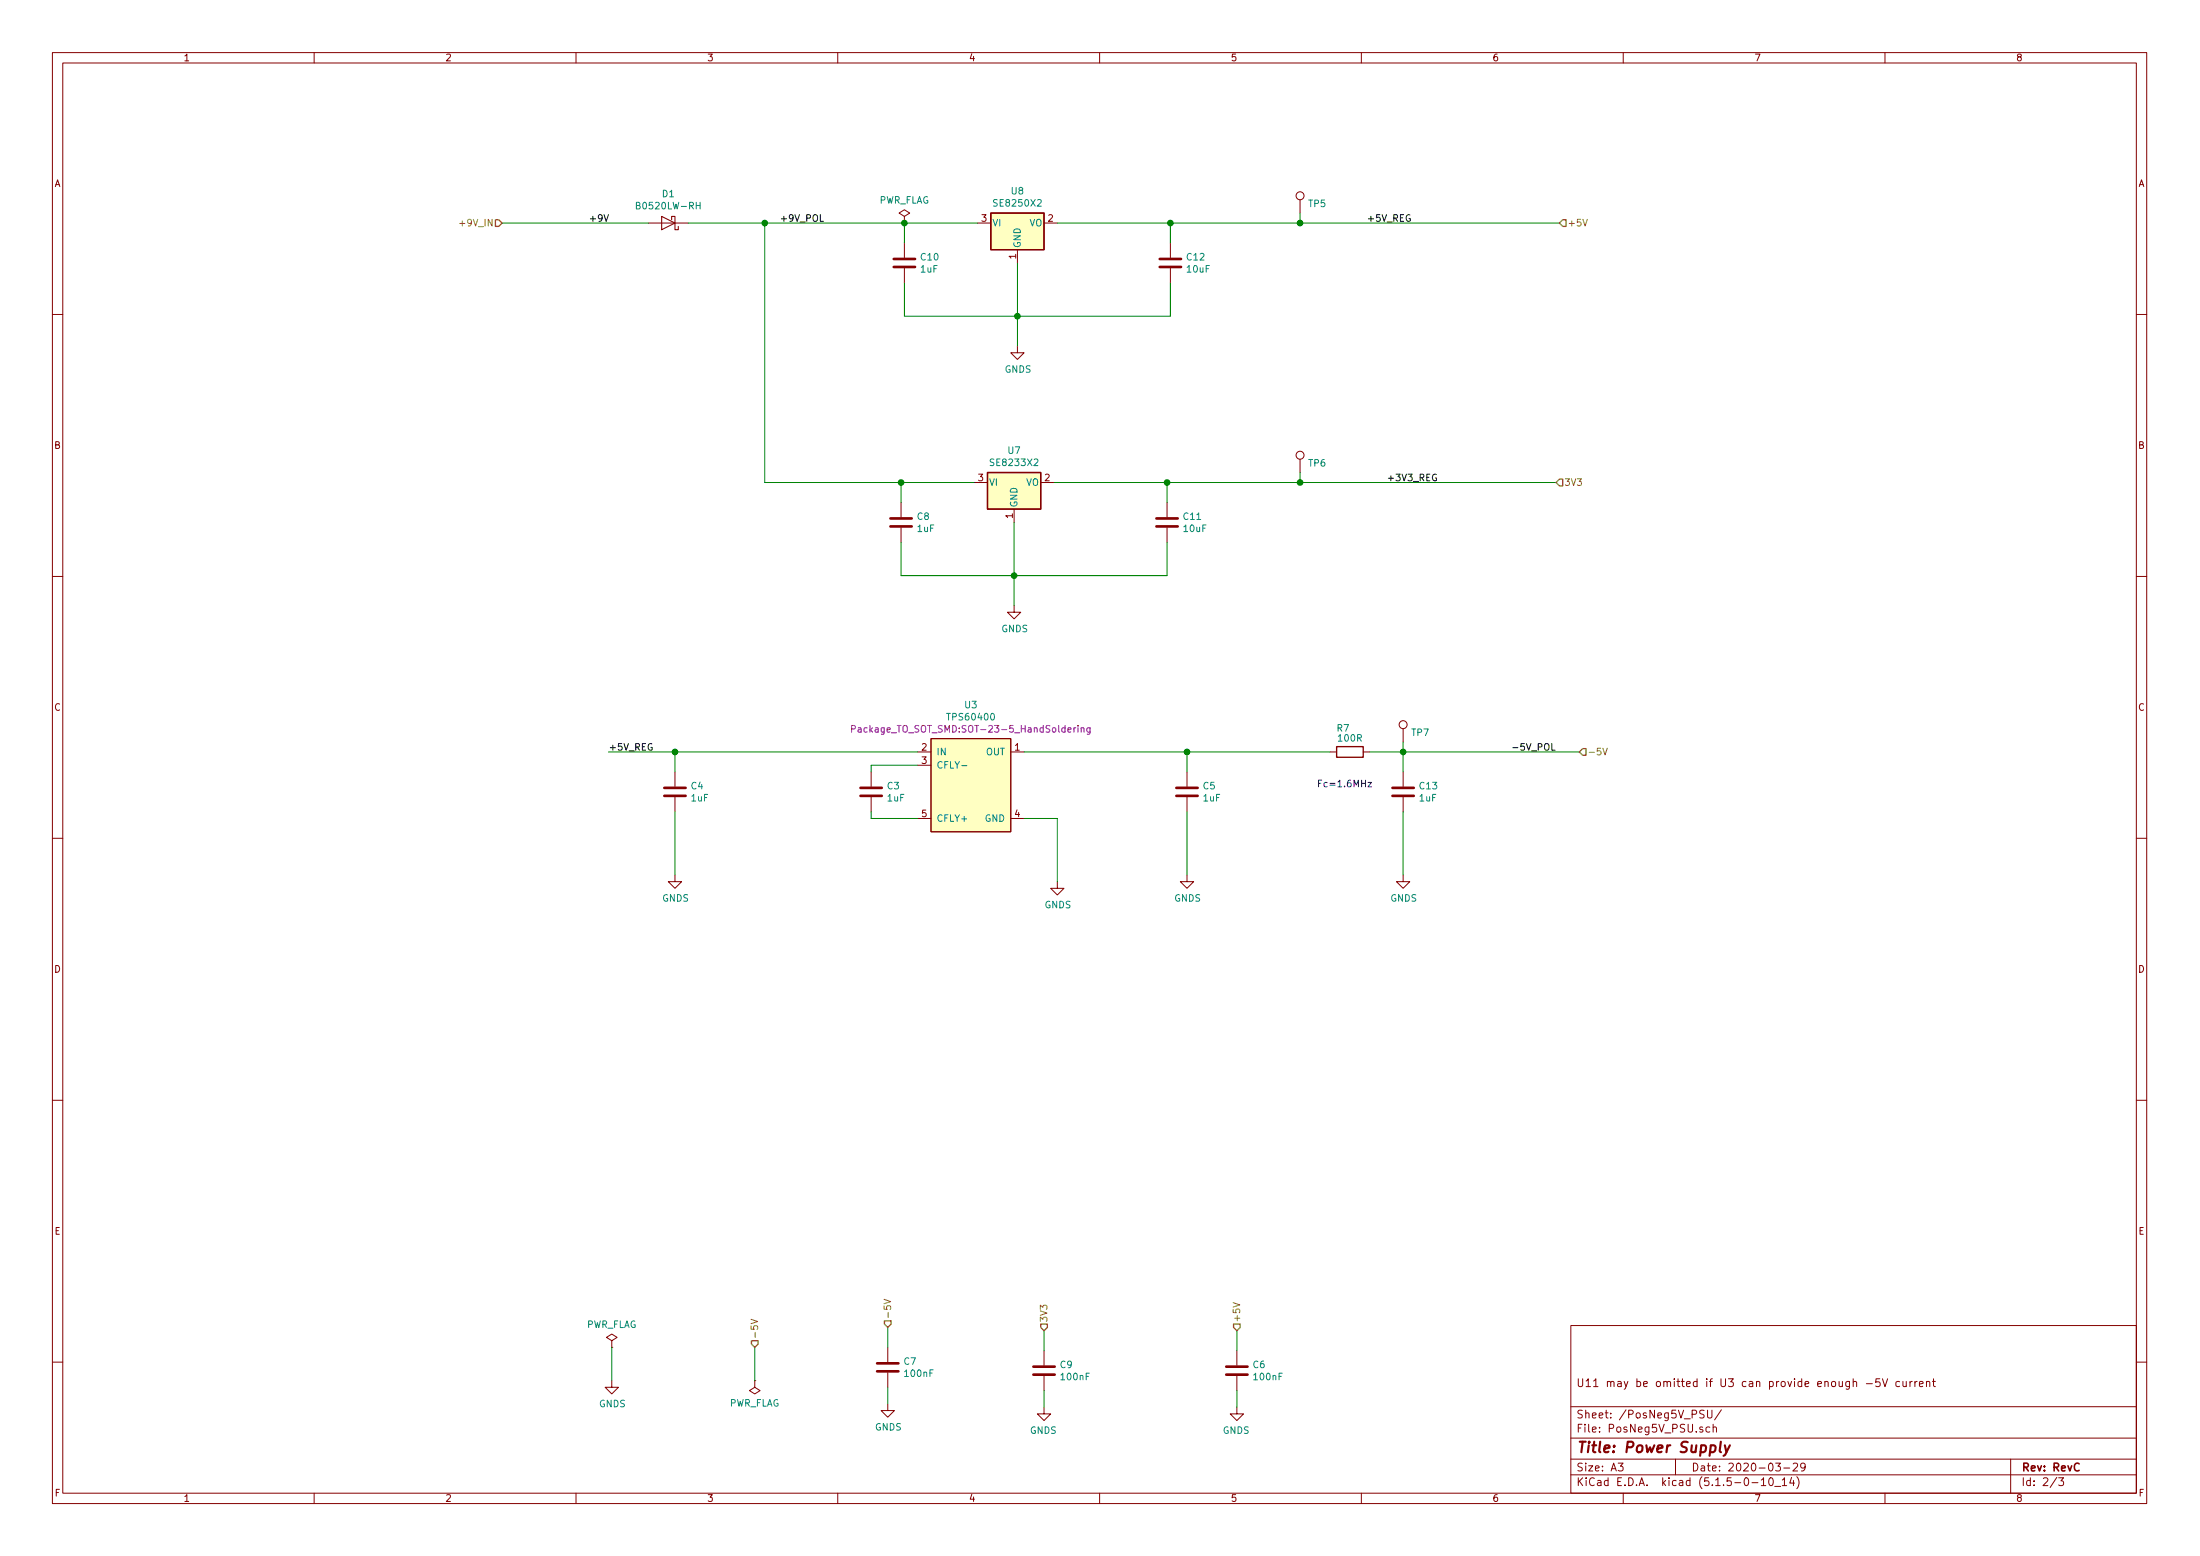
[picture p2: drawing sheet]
EESchema Schematic File Version 4
EELAYER 30 0
EELAYER END
$Descr A3 16535 11693
encoding utf-8
Sheet 2 3
Title "Power Supply"
Date "2020-03-29"
Rev "RevC"
Comp ""
Comment1 "U11 may be omitted if U3 can provide enough -5V current"
Comment2 ""
Comment3 ""
Comment4 ""
$EndDescr
Text Label 4425 1675 0    50   ~ 0
+9V
Text Label 6200 1675 2    50   ~ 0
+9V_POL
$Comp
L power:GNDS #PWR011
U 1 1
P 7950 6625
AR Path="/5E6165F4/5E625BFF" Ref="#PWR011"  Part="1" 
AR Path="/5E6A8284/5E625BFF" Ref="#PWR?"  Part="1" 
F 0 "#PWR011" H 7950 6375 50  0001 C CNN
F 1 "GNDS" H 7955 6452 50  0000 C CNN
F 2 "" H 7950 6625 50  0001 C CNN
F 3 "" H 7950 6625 50  0001 C CNN
	1    7950 6625
	1    0    0    -1  
$EndComp
Text HLabel 3775 1675 0    50   Input ~ 0
+9V_IN
Text HLabel 11725 1675 2    50   Input ~ 0
+5V
Text HLabel 11875 5650 2    50   Input ~ 0
-5V
$Comp
L Device:D_Schottky D1
U 1 1
P 5025 1675
F 0 "D1" H 5025 1459 50  0000 C CNN
F 1 "B0520LW-RH" H 5025 1550 50  0000 C CNN
F 2 "Diode_SMD:D_SOD-123F" H 5025 1675 50  0001 C CNN
F 3 "https://www.taiwansemi.com/products/datasheet/B0520LW%20SERIES_I1601.pdf" H 5025 1675 50  0001 C CNN
	1    5025 1675
	-1   0    0    1   
$EndComp
Wire Wire Line
	3775 1675 4875 1675
$Comp
L Device:C C3
U 1 1
P 6550 5950
AR Path="/5E6165F4/5E6ACD77" Ref="C3"  Part="1" 
AR Path="/5E6A8284/5E6ACD77" Ref="C?"  Part="1" 
F 0 "C3" H 6665 5996 50  0000 L CNN
F 1 "1uF" H 6665 5905 50  0000 L CNN
F 2 "Capacitor_SMD:C_0402_1005Metric" H 6588 5800 50  0001 C CNN
F 3 "~" H 6550 5950 50  0001 C CNN
	1    6550 5950
	1    0    0    -1  
$EndComp
Text Label 4575 5650 0    50   ~ 0
+5V_REG
Text Label 11700 5650 2    50   ~ 0
-5V_POL
Wire Wire Line
	5175 1675 5750 1675
$Comp
L TPS6040x:TPS60400 U3
U 1 1
P 7300 5900
AR Path="/5E6AE9A9" Ref="U3"  Part="1" 
AR Path="/5E6165F4/5E6AE9A9" Ref="U3"  Part="1" 
F 0 "U3" H 7300 6505 50  0000 C CNN
F 1 "TPS60400" H 7300 6414 50  0000 C CNN
F 2 "Package_TO_SOT_SMD:SOT-23-5_HandSoldering" H 7300 6323 50  0000 C CNN
F 3 "http://www.ti.com/lit/ds/symlink/tps60402.pdf" H 7250 6050 50  0001 C CNN
	1    7300 5900
	1    0    0    -1  
$EndComp
Wire Wire Line
	7700 5650 8925 5650
Wire Wire Line
	4575 5650 5075 5650
Wire Wire Line
	7950 6150 7950 6625
Wire Wire Line
	7950 6150 7700 6150
Wire Wire Line
	6550 5800 6550 5750
Wire Wire Line
	6550 5750 6900 5750
Wire Wire Line
	6900 6150 6550 6150
Wire Wire Line
	6550 6150 6550 6100
$Comp
L Device:C C4
U 1 1
P 5075 5950
AR Path="/5E6165F4/5E6B5D25" Ref="C4"  Part="1" 
AR Path="/5E6A8284/5E6B5D25" Ref="C?"  Part="1" 
F 0 "C4" H 5190 5996 50  0000 L CNN
F 1 "1uF" H 5190 5905 50  0000 L CNN
F 2 "Capacitor_SMD:C_0402_1005Metric" H 5113 5800 50  0001 C CNN
F 3 "~" H 5075 5950 50  0001 C CNN
	1    5075 5950
	1    0    0    -1  
$EndComp
Wire Wire Line
	5075 5800 5075 5650
Connection ~ 5075 5650
Wire Wire Line
	5075 5650 6900 5650
$Comp
L power:GNDS #PWR0106
U 1 1
P 5075 6575
AR Path="/5E6165F4/5E6B6E92" Ref="#PWR0106"  Part="1" 
AR Path="/5E6A8284/5E6B6E92" Ref="#PWR?"  Part="1" 
F 0 "#PWR0106" H 5075 6325 50  0001 C CNN
F 1 "GNDS" H 5080 6402 50  0000 C CNN
F 2 "" H 5075 6575 50  0001 C CNN
F 3 "" H 5075 6575 50  0001 C CNN
	1    5075 6575
	1    0    0    -1  
$EndComp
Wire Wire Line
	5075 6100 5075 6575
$Comp
L Device:C C5
U 1 1
P 8925 5950
AR Path="/5E6165F4/5E6B7FA9" Ref="C5"  Part="1" 
AR Path="/5E6A8284/5E6B7FA9" Ref="C?"  Part="1" 
F 0 "C5" H 9040 5996 50  0000 L CNN
F 1 "1uF" H 9040 5905 50  0000 L CNN
F 2 "Capacitor_SMD:C_0402_1005Metric" H 8963 5800 50  0001 C CNN
F 3 "~" H 8925 5950 50  0001 C CNN
	1    8925 5950
	1    0    0    -1  
$EndComp
Wire Wire Line
	8925 5800 8925 5650
$Comp
L power:GNDS #PWR0107
U 1 1
P 8925 6575
AR Path="/5E6165F4/5E6B7FB0" Ref="#PWR0107"  Part="1" 
AR Path="/5E6A8284/5E6B7FB0" Ref="#PWR?"  Part="1" 
F 0 "#PWR0107" H 8925 6325 50  0001 C CNN
F 1 "GNDS" H 8930 6402 50  0000 C CNN
F 2 "" H 8925 6575 50  0001 C CNN
F 3 "" H 8925 6575 50  0001 C CNN
	1    8925 6575
	1    0    0    -1  
$EndComp
Wire Wire Line
	8925 6100 8925 6575
Wire Wire Line
	8925 5650 10000 5650
Connection ~ 8925 5650
Text HLabel 11700 3625 2    50   Input ~ 0
3V3
$Comp
L Regulator_Linear:MCP1700-5002E_SOT23 U8
U 1 1
P 7650 1675
F 0 "U8" H 7650 1917 50  0000 C CNN
F 1 "SE8250X2" H 7650 1826 50  0000 C CNN
F 2 "Package_TO_SOT_SMD:SOT-23" H 7650 1900 50  0001 C CNN
F 3 "https://datasheet.lcsc.com/szlcsc/1910181014_Seaward-Elec-SE8250X2_C437589.pdf" H 7650 1675 50  0001 C CNN
	1    7650 1675
	1    0    0    -1  
$EndComp
$Comp
L power:GNDS #PWR032
U 1 1
P 7650 2600
AR Path="/5E6165F4/5F1615FF" Ref="#PWR032"  Part="1" 
AR Path="/5E6A8284/5F1615FF" Ref="#PWR?"  Part="1" 
F 0 "#PWR032" H 7650 2350 50  0001 C CNN
F 1 "GNDS" H 7655 2427 50  0000 C CNN
F 2 "" H 7650 2600 50  0001 C CNN
F 3 "" H 7650 2600 50  0001 C CNN
	1    7650 2600
	1    0    0    -1  
$EndComp
Wire Wire Line
	7650 1975 7650 2375
Wire Wire Line
	7950 1675 8800 1675
$Comp
L Device:C C10
U 1 1
P 6800 1975
AR Path="/5E6165F4/5F1633CE" Ref="C10"  Part="1" 
AR Path="/5E6A8284/5F1633CE" Ref="C?"  Part="1" 
F 0 "C10" H 6915 2021 50  0000 L CNN
F 1 "1uF" H 6915 1930 50  0000 L CNN
F 2 "Capacitor_SMD:C_0805_2012Metric_Pad1.15x1.40mm_HandSolder" H 6838 1825 50  0001 C CNN
F 3 "~" H 6800 1975 50  0001 C CNN
	1    6800 1975
	1    0    0    -1  
$EndComp
Wire Wire Line
	6800 1825 6800 1675
Wire Wire Line
	6800 2125 6800 2375
$Comp
L Device:C C12
U 1 1
P 8800 1975
AR Path="/5E6165F4/5F16440D" Ref="C12"  Part="1" 
AR Path="/5E6A8284/5F16440D" Ref="C?"  Part="1" 
F 0 "C12" H 8915 2021 50  0000 L CNN
F 1 "10uF" H 8915 1930 50  0000 L CNN
F 2 "Capacitor_SMD:C_0402_1005Metric" H 8838 1825 50  0001 C CNN
F 3 "~" H 8800 1975 50  0001 C CNN
	1    8800 1975
	1    0    0    -1  
$EndComp
Wire Wire Line
	8800 1825 8800 1675
Wire Wire Line
	8800 2125 8800 2375
Wire Wire Line
	8800 2375 7650 2375
Connection ~ 7650 2375
Wire Wire Line
	7650 2375 7650 2600
Wire Wire Line
	7650 2375 6800 2375
Connection ~ 6800 1675
Wire Wire Line
	6800 1675 7350 1675
Connection ~ 8800 1675
Wire Wire Line
	8800 1675 9775 1675
$Comp
L Regulator_Linear:MCP1700-5002E_SOT23 U7
U 1 1
P 7625 3625
F 0 "U7" H 7625 3867 50  0000 C CNN
F 1 "SE8233X2" H 7625 3776 50  0000 C CNN
F 2 "Package_TO_SOT_SMD:SOT-23" H 7625 3850 50  0001 C CNN
F 3 "https://datasheet.lcsc.com/szlcsc/1910181014_Seaward-Elec-SE8250X2_C437589.pdf" H 7625 3625 50  0001 C CNN
	1    7625 3625
	1    0    0    -1  
$EndComp
$Comp
L power:GNDS #PWR031
U 1 1
P 7625 4550
AR Path="/5E6165F4/5F16B00C" Ref="#PWR031"  Part="1" 
AR Path="/5E6A8284/5F16B00C" Ref="#PWR?"  Part="1" 
F 0 "#PWR031" H 7625 4300 50  0001 C CNN
F 1 "GNDS" H 7630 4377 50  0000 C CNN
F 2 "" H 7625 4550 50  0001 C CNN
F 3 "" H 7625 4550 50  0001 C CNN
	1    7625 4550
	1    0    0    -1  
$EndComp
Wire Wire Line
	7625 3925 7625 4325
Wire Wire Line
	7925 3625 8775 3625
$Comp
L Device:C C8
U 1 1
P 6775 3925
AR Path="/5E6165F4/5F16B014" Ref="C8"  Part="1" 
AR Path="/5E6A8284/5F16B014" Ref="C?"  Part="1" 
F 0 "C8" H 6890 3971 50  0000 L CNN
F 1 "1uF" H 6890 3880 50  0000 L CNN
F 2 "Capacitor_SMD:C_0805_2012Metric_Pad1.15x1.40mm_HandSolder" H 6813 3775 50  0001 C CNN
F 3 "~" H 6775 3925 50  0001 C CNN
	1    6775 3925
	1    0    0    -1  
$EndComp
Wire Wire Line
	6775 3775 6775 3625
Wire Wire Line
	6775 4075 6775 4325
$Comp
L Device:C C11
U 1 1
P 8775 3925
AR Path="/5E6165F4/5F16B01C" Ref="C11"  Part="1" 
AR Path="/5E6A8284/5F16B01C" Ref="C?"  Part="1" 
F 0 "C11" H 8890 3971 50  0000 L CNN
F 1 "10uF" H 8890 3880 50  0000 L CNN
F 2 "Capacitor_SMD:C_0402_1005Metric" H 8813 3775 50  0001 C CNN
F 3 "~" H 8775 3925 50  0001 C CNN
	1    8775 3925
	1    0    0    -1  
$EndComp
Wire Wire Line
	8775 3775 8775 3625
Wire Wire Line
	8775 4075 8775 4325
Wire Wire Line
	8775 4325 7625 4325
Connection ~ 7625 4325
Wire Wire Line
	7625 4325 7625 4550
Wire Wire Line
	7625 4325 6775 4325
Wire Wire Line
	6775 3625 7325 3625
Connection ~ 8775 3625
Wire Wire Line
	8775 3625 9775 3625
Connection ~ 6775 3625
Wire Wire Line
	5750 3625 6775 3625
Wire Wire Line
	5750 3625 5750 1675
Connection ~ 5750 1675
Wire Wire Line
	5750 1675 6800 1675
Text Label 10275 1675 0    50   ~ 0
+5V_REG
Text Label 10425 3625 0    50   ~ 0
+3V3_REG
$Comp
L power:PWR_FLAG #FLG0102
U 1 1
P 6800 1675
F 0 "#FLG0102" H 6800 1750 50  0001 C CNN
F 1 "PWR_FLAG" H 6800 1848 50  0000 C CNN
F 2 "" H 6800 1675 50  0001 C CNN
F 3 "~" H 6800 1675 50  0001 C CNN
	1    6800 1675
	1    0    0    -1  
$EndComp
$Comp
L power:PWR_FLAG #FLG0101
U 1 1
P 4600 10125
F 0 "#FLG0101" H 4600 10200 50  0001 C CNN
F 1 "PWR_FLAG" H 4600 10298 50  0000 C CNN
F 2 "" H 4600 10125 50  0001 C CNN
F 3 "~" H 4600 10125 50  0001 C CNN
	1    4600 10125
	1    0    0    -1  
$EndComp
Wire Wire Line
	4600 10125 4600 10375
$Comp
L power:GNDS #PWR0109
U 1 1
P 4600 10375
F 0 "#PWR0109" H 4600 10125 50  0001 C CNN
F 1 "GNDS" H 4605 10202 50  0000 C CNN
F 2 "" H 4600 10375 50  0001 C CNN
F 3 "" H 4600 10375 50  0001 C CNN
	1    4600 10375
	1    0    0    -1  
$EndComp
$Comp
L Device:C C13
U 1 1
P 10550 5950
AR Path="/5E6165F4/5E8237A8" Ref="C13"  Part="1" 
AR Path="/5E6A8284/5E8237A8" Ref="C?"  Part="1" 
F 0 "C13" H 10665 5996 50  0000 L CNN
F 1 "1uF" H 10665 5905 50  0000 L CNN
F 2 "Capacitor_SMD:C_0402_1005Metric" H 10588 5800 50  0001 C CNN
F 3 "~" H 10550 5950 50  0001 C CNN
	1    10550 5950
	1    0    0    -1  
$EndComp
Wire Wire Line
	10550 5800 10550 5650
$Comp
L power:GNDS #PWR035
U 1 1
P 10550 6575
AR Path="/5E6165F4/5E8237AF" Ref="#PWR035"  Part="1" 
AR Path="/5E6A8284/5E8237AF" Ref="#PWR?"  Part="1" 
F 0 "#PWR035" H 10550 6325 50  0001 C CNN
F 1 "GNDS" H 10555 6402 50  0000 C CNN
F 2 "" H 10550 6575 50  0001 C CNN
F 3 "" H 10550 6575 50  0001 C CNN
	1    10550 6575
	1    0    0    -1  
$EndComp
Wire Wire Line
	10550 6100 10550 6575
$Comp
L Device:R R?
U 1 1
P 10150 5650
AR Path="/5E827438" Ref="R?"  Part="1" 
AR Path="/5E6165F4/5E827438" Ref="R7"  Part="1" 
F 0 "R7" V 10325 5650 50  0000 L CNN
F 1 "100R" V 10250 5550 50  0000 L CNN
F 2 "Resistor_SMD:R_0402_1005Metric" V 10080 5650 50  0001 C CNN
F 3 "~" H 10150 5650 50  0001 C CNN
	1    10150 5650
	0    -1   -1   0   
$EndComp
Wire Wire Line
	10300 5650 10550 5650
Connection ~ 10550 5650
Wire Wire Line
	10550 5650 11875 5650
Text Notes 9900 5925 0    50   ~ 0
Fc=1.6MHz
$Comp
L Device:C C7
U 1 1
P 6675 10275
AR Path="/5E6165F4/5EB4CD19" Ref="C7"  Part="1" 
AR Path="/5E6A8284/5EB4CD19" Ref="C?"  Part="1" 
AR Path="/5EB4CD19" Ref="C?"  Part="1" 
F 0 "C7" H 6790 10321 50  0000 L CNN
F 1 "100nF" H 6790 10230 50  0000 L CNN
F 2 "Capacitor_SMD:C_0402_1005Metric" H 6713 10125 50  0001 C CNN
F 3 "~" H 6675 10275 50  0001 C CNN
	1    6675 10275
	1    0    0    -1  
$EndComp
Wire Wire Line
	6675 10425 6675 10550
$Comp
L power:GNDS #PWR018
U 1 1
P 6675 10550
AR Path="/5E6165F4/5EB4CD20" Ref="#PWR018"  Part="1" 
AR Path="/5EB4CD20" Ref="#PWR?"  Part="1" 
F 0 "#PWR018" H 6675 10300 50  0001 C CNN
F 1 "GNDS" H 6680 10377 50  0000 C CNN
F 2 "" H 6675 10550 50  0001 C CNN
F 3 "" H 6675 10550 50  0001 C CNN
	1    6675 10550
	1    0    0    -1  
$EndComp
$Comp
L Device:C C6
U 1 1
P 9300 10300
AR Path="/5E6165F4/5EB4CD26" Ref="C6"  Part="1" 
AR Path="/5E6A8284/5EB4CD26" Ref="C?"  Part="1" 
AR Path="/5EB4CD26" Ref="C?"  Part="1" 
F 0 "C6" H 9415 10346 50  0000 L CNN
F 1 "100nF" H 9415 10255 50  0000 L CNN
F 2 "Capacitor_SMD:C_0402_1005Metric" H 9338 10150 50  0001 C CNN
F 3 "~" H 9300 10300 50  0001 C CNN
	1    9300 10300
	1    0    0    -1  
$EndComp
Wire Wire Line
	9300 10450 9300 10575
$Comp
L power:GNDS #PWR08
U 1 1
P 9300 10575
AR Path="/5E6165F4/5EB4CD2D" Ref="#PWR08"  Part="1" 
AR Path="/5EB4CD2D" Ref="#PWR?"  Part="1" 
F 0 "#PWR08" H 9300 10325 50  0001 C CNN
F 1 "GNDS" H 9305 10402 50  0000 C CNN
F 2 "" H 9300 10575 50  0001 C CNN
F 3 "" H 9300 10575 50  0001 C CNN
	1    9300 10575
	-1   0    0    -1  
$EndComp
Wire Wire Line
	9300 10000 9300 10150
Wire Wire Line
	6675 9975 6675 10125
$Comp
L Device:C C9
U 1 1
P 7850 10300
AR Path="/5E6165F4/5EB4CD35" Ref="C9"  Part="1" 
AR Path="/5E6A8284/5EB4CD35" Ref="C?"  Part="1" 
AR Path="/5EB4CD35" Ref="C?"  Part="1" 
F 0 "C9" H 7965 10346 50  0000 L CNN
F 1 "100nF" H 7965 10255 50  0000 L CNN
F 2 "Capacitor_SMD:C_0402_1005Metric" H 7888 10150 50  0001 C CNN
F 3 "~" H 7850 10300 50  0001 C CNN
	1    7850 10300
	1    0    0    -1  
$EndComp
Wire Wire Line
	7850 10450 7850 10575
$Comp
L power:GNDS #PWR030
U 1 1
P 7850 10575
AR Path="/5E6165F4/5EB4CD3C" Ref="#PWR030"  Part="1" 
AR Path="/5EB4CD3C" Ref="#PWR?"  Part="1" 
F 0 "#PWR030" H 7850 10325 50  0001 C CNN
F 1 "GNDS" H 7855 10402 50  0000 C CNN
F 2 "" H 7850 10575 50  0001 C CNN
F 3 "" H 7850 10575 50  0001 C CNN
	1    7850 10575
	-1   0    0    -1  
$EndComp
Wire Wire Line
	7850 10000 7850 10150
$Comp
L power:PWR_FLAG #FLG0103
U 1 1
P 5675 10375
F 0 "#FLG0103" H 5675 10450 50  0001 C CNN
F 1 "PWR_FLAG" H 5675 10548 50  0000 C CNN
F 2 "" H 5675 10375 50  0001 C CNN
F 3 "~" H 5675 10375 50  0001 C CNN
	1    5675 10375
	-1   0    0    1   
$EndComp
Wire Wire Line
	5675 10375 5675 10125
Text HLabel 6675 9975 1    50   Input ~ 0
-5V
Text HLabel 7850 10000 1    50   Input ~ 0
3V3
Text HLabel 9300 10000 1    50   Input ~ 0
+5V
Text HLabel 5675 10125 1    50   Input ~ 0
-5V
$Comp
L Connector:TestPoint TP5
U 1 1
P 9775 1600
F 0 "TP5" H 9833 1672 50  0000 L CNN
F 1 "TestPoint" H 9833 1627 50  0001 L CNN
F 2 "TestPoint:TestPoint_Pad_1.0x1.0mm" H 9975 1600 50  0001 C CNN
F 3 "~" H 9975 1600 50  0001 C CNN
	1    9775 1600
	1    0    0    -1  
$EndComp
Wire Wire Line
	9775 1600 9775 1675
Connection ~ 9775 1675
Wire Wire Line
	9775 1675 11725 1675
$Comp
L Connector:TestPoint TP6
U 1 1
P 9775 3550
F 0 "TP6" H 9833 3622 50  0000 L CNN
F 1 "TestPoint" H 9833 3577 50  0001 L CNN
F 2 "TestPoint:TestPoint_Pad_1.0x1.0mm" H 9975 3550 50  0001 C CNN
F 3 "~" H 9975 3550 50  0001 C CNN
	1    9775 3550
	1    0    0    -1  
$EndComp
Wire Wire Line
	9775 3550 9775 3625
Connection ~ 9775 3625
Wire Wire Line
	9775 3625 11700 3625
$Comp
L Connector:TestPoint TP7
U 1 1
P 10550 5575
F 0 "TP7" H 10608 5647 50  0000 L CNN
F 1 "TestPoint" H 10608 5602 50  0001 L CNN
F 2 "TestPoint:TestPoint_Pad_1.0x1.0mm" H 10750 5575 50  0001 C CNN
F 3 "~" H 10750 5575 50  0001 C CNN
	1    10550 5575
	1    0    0    -1  
$EndComp
Wire Wire Line
	10550 5575 10550 5650
$EndSCHEMATC
